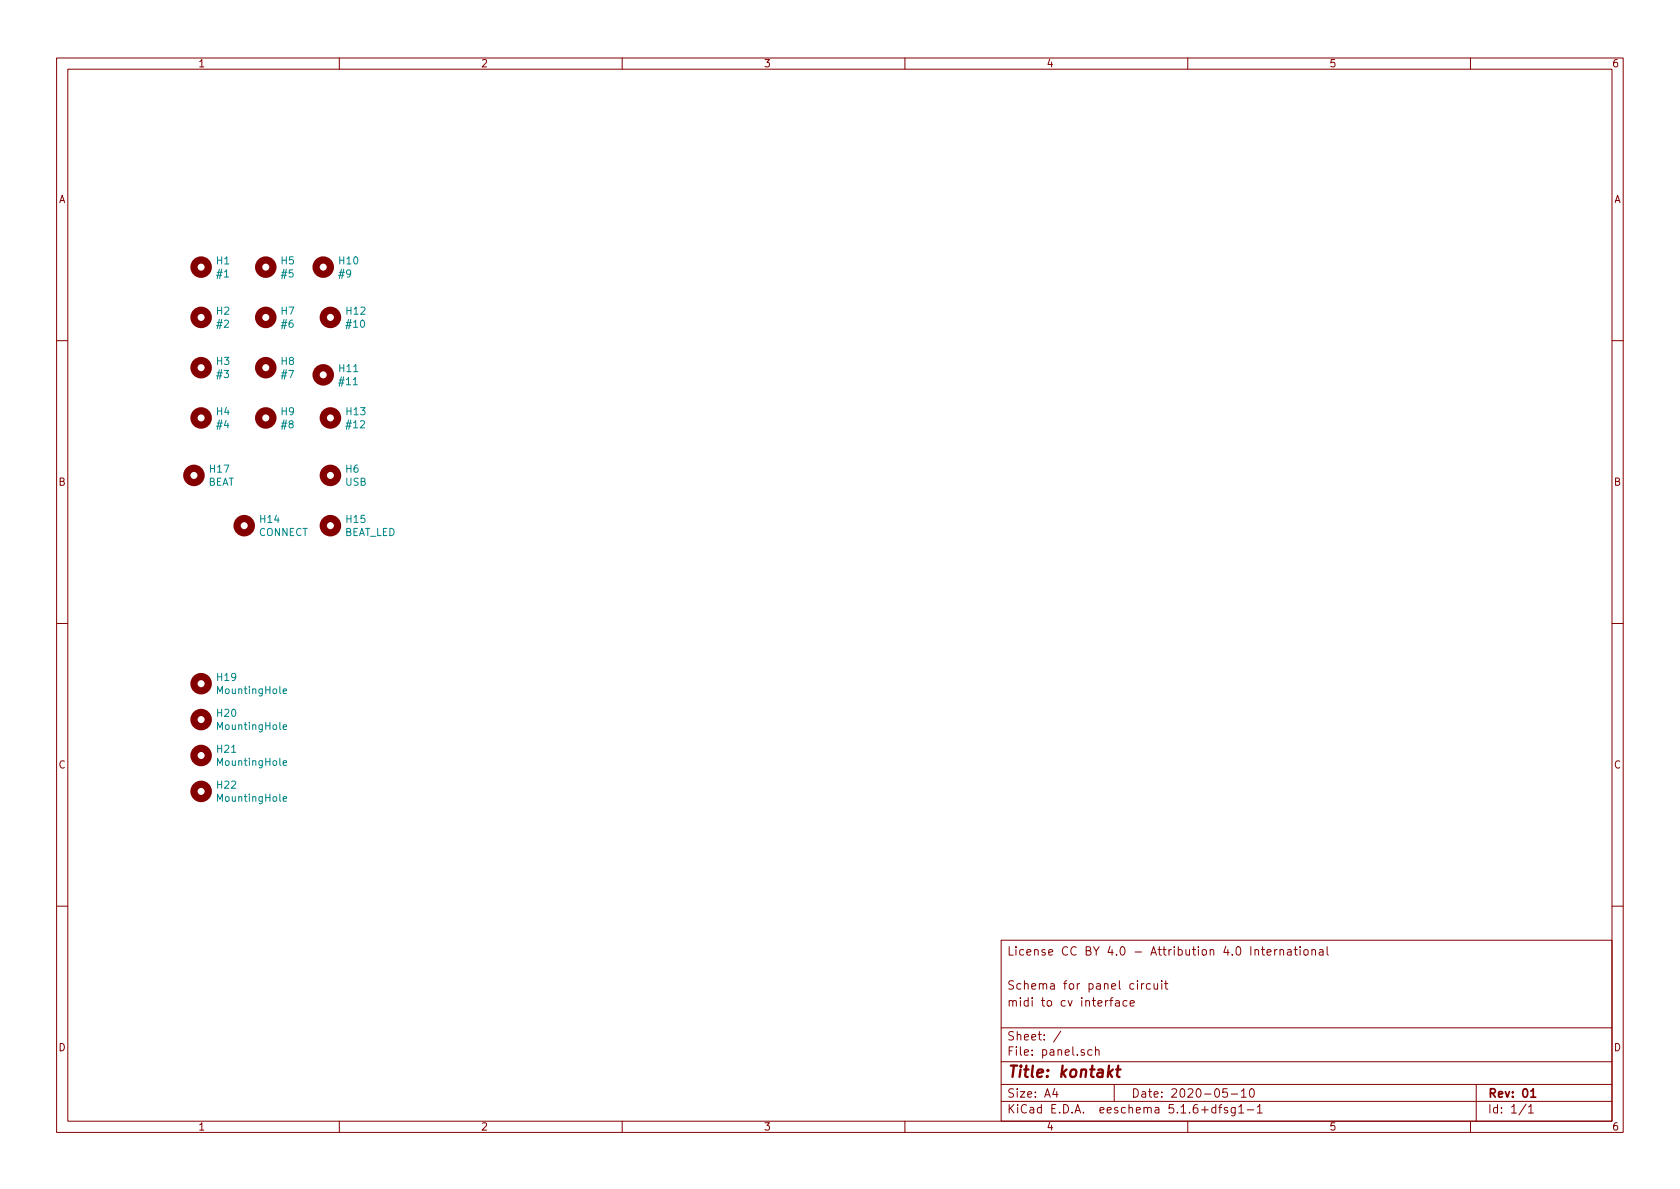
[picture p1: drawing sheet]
<svg xmlns="http://www.w3.org/2000/svg" width="297mm" height="210mm" viewBox="0 0 297 210" stroke-linecap="round" stroke-linejoin="round" font-family="sans-serif">
<g fill="none" stroke="#840000" stroke-width=".18">
<path d="M10 10.3h277v189.9h-277zM12 12.2h273v186.1h-273zM60 10.3v1.9M110 10.3v1.9M160 10.3v1.9M210 10.3v1.9M260 10.3v1.9M10 60.2h2M285 60.2h2M10 110.3h2M285 110.3h2M10 160.2h2"/>
<path d="M177 166.3h108v32h-108zM196.2 176.9h.6M196.8 176.4l-.3 .1-.1 .2v1.2M197.3 177h.5l.1 .9M197.9 177.3l-.5 .1-.2 .2 .2 .3 .5-.1M199.3 177l-.5-.1-.2 .3 .1 .6h.6M199.8 177.4l.8-.1-.1-.3-.4-.1-.3 .2 .1 .7h.6M201.1 173.4v.2M201.1 173.9v1M201.8 173.9v1M202.3 173.9l-.5 .3M203.4 174l-.4-.1-.3 .3 .1 .6h.6"/>
<path d="M204 173.9v.8a.37 .37 0 0 0 .7 .1M204.7 173.9v1M205.4 173.4v.2M205.4 173.9v1M205.9 173.9h.6M206.1 173.4v1.3l.4 .2M223 167.9h.6M223.2 167.4v1.3l.4 .2M224 168.4l.7-.1v-.3l-.5-.1-.2 .2 .1 .7h.6M225.4 167.9v1M225.8 167.9l-.4 .3M226.3 168l.2-.1 .4 .1v.9"/>
<path d="M226.3 167.9v1M227.7 168h.5l.1 .9M228.3 168.3h-.5l-.2 .2 .2 .4 .5-.1M228.8 167.9h.6M229 167.4v1.3l.4 .2M229.9 167.4v.2M229.9 167.9v1M230.6 168l.2-.1 .4 .1v.8l-.2 .1-.4-.1zM232 168l.2-.1 .3 .1 .1 .9M232 167.9v1M233.3 168h.6v.9M233.9 168.3h-.4l-.3 .2 .3 .4 .4-.1"/>
<path d="M234.6 167.4v1.3l.3 .2M285 160.2h2M60 198.3v1.9M110 198.3v1.9M160 198.3v1.9M177 194.8h108M177 191.8h108M177 187.8h108M177 181.8h108M186.5 192.5l-.4 1h1M186.8 193v1M187.6 182.3l-1.3 2"/>
<path d="M193.1 185.7l-.5-.1-.3 .3 .1 .6 .2 .1 .5-.1M193.7 185.7l.2-.1 .4 .1v.9M193.7 185.1v1.5M197 191.8v3M210 198.3v1.9M215 195.9l-.5-.1-.3 .3 .1 .6 .2 .1 .5-.1M215 195.3v1.5M215.5 195.8h.5M216 195.3l-.3 .2v1.3M217 192.5h-.7l-.1 .7 .2-.1 .5 .1 .1 .2v.5l-.2 .1-.6-.1M217 195.9l-.3-.1-.2 .2v.3l.5 .1v.3h-.5M217.7 193.5h1.1"/>
<path d="M218.4 195.8v1.2l-.3 .3h-.3M218.4 195.9l-.4-.1-.3 .3 .1 .6h.6M219 195.8l.5-.5v1.5M219 196.8h.9M219.5 193l.4-.5v1.5M219.5 194h.8M220.5 196.3h1.2M221.1 192.6l.2-.1a.8 .8 0 0 1 .5 .8 .8 .8 0 0 1-.5 .7 1 1 0 0 1-.2-1.4zM222.3 195.8l.4-.5v1.5M222.3 196.8h.9M260 198.3v1.9M261 191.8v6.5"/>
<path d="M269.8 195.2l-1.2 2M270.3 195.8l.4-.5v1.5M270.3 196.8h.8"/>
</g>
<path d="M270.7 193l.4-.5v1.5M270.7 194h.8" fill="none" stroke="#840000" stroke-width=".3"/>
<path d="M196.8 189.1l-.9 .8M197.4 189.1h.7M197.7 188.4l-.2 1.8 .1 .1 .3 .1" fill="none" stroke="#840000" stroke-width=".41"/>
<g fill="none" stroke="#840000" stroke-width="1.3">
<circle cx="35.6" cy="56.1" r="1.27"/>
<circle cx="35.6" cy="47.2" r="1.27"/>
<circle cx="47" cy="47.2" r="1.27"/>
<circle cx="47" cy="56.1" r="1.27"/>
<circle cx="57.1" cy="47.2" r="1.27"/>
<circle cx="58.4" cy="56.1" r="1.27"/>
<circle cx="35.6" cy="73.9" r="1.27"/>
<circle cx="35.6" cy="65" r="1.27"/>
<circle cx="47" cy="65" r="1.27"/>
<circle cx="47" cy="73.9" r="1.27"/>
<circle cx="57.1" cy="66.3" r="1.27"/>
<circle cx="58.4" cy="73.9" r="1.27"/>
<circle cx="34.3" cy="84.1" r="1.27"/>
<circle cx="43.2" cy="93" r="1.27"/>
<circle cx="58.4" cy="93" r="1.27"/>
<circle cx="58.4" cy="84.1" r="1.27"/>
<circle cx="35.6" cy="120.9" r="1.27"/>
<circle cx="35.6" cy="127.2" r="1.27"/>
<circle cx="35.6" cy="133.6" r="1.27"/>
<circle cx="35.6" cy="139.9" r="1.27"/>
</g>
<path d="M50.1 134.9l.6-.1-.1-.2-.3-.1-.2 .2v.6h.5M50.1 128.6l.6-.1-.1-.3h-.3l-.2 .1v.7h.5M50.1 122.2l.6-.1-.1-.2-.3-.1-.2 .2v.6h.5M50.1 141.3l.6-.1-.1-.3h-.3l-.2 .1v.7h.5" fill="none" stroke="#008484" stroke-width=".18"/>
<text font-size="2.8" fill="#840000" x="178" y="190.5">Title: kontakt</text>
<g font-size="2.1" fill="#840000">
<text x="178" y="169">License CC BY 4.0 - Attribution 4.0 International</text>
<text x="178" y="178">midi to cv interface</text>
<text x="178" y="175">Schema for panel circuit</text>
<text x="178" y="184">Sheet: /</text>
<text x="178" y="186.7">File: panel.sch</text>
<text x="178" y="196.9">KiCad E.D.A. eeschema 5.1.6+dfsg1-1</text>
<text x="178" y="194.1">Size: A4</text>
<text x="200" y="194.1">Date: 2020-05-10</text>
<text x="263" y="194.1">Rev: 01</text>
<text x="263" y="196.9">Id: 1/1</text>
</g>
<g font-size="1.8" fill="#840000">
<text x="35" y="11.9">1</text>
<text x="85" y="11.9">2</text>
<text x="135" y="11.9">3</text>
<text x="185" y="11.9">4</text>
<text x="235" y="11.9">5</text>
<text x="285" y="11.9">6</text>
<text x="10.4" y="35.9">A</text>
<text x="285.4" y="35.9">A</text>
<text x="10.4" y="85.9">B</text>
<text x="285.4" y="85.9">B</text>
<text x="10.4" y="135.9">C</text>
<text x="285.4" y="135.9">C</text>
<text x="10.4" y="185.9">D</text>
<text x="285.4" y="185.9">D</text>
<text x="35" y="199.9">1</text>
<text x="85" y="199.9">2</text>
<text x="135" y="199.9">3</text>
<text x="185" y="199.9">4</text>
<text x="235" y="199.9">5</text>
<text x="285" y="199.9">6</text>
</g>
<g font-size="1.8" fill="#008484">
<text x="38.3" y="46.8">H1</text>
<text x="49.8" y="46.8">H5</text>
<text x="60" y="46.8">H10</text>
<text x="38.5" y="49.1">#1</text>
<text x="49.9" y="49.1">#5</text>
<text x="60" y="49.1">#9</text>
<text x="38.3" y="55.6">H2</text>
<text x="38.5" y="58">#2</text>
<text x="49.8" y="55.6">H7</text>
<text x="49.9" y="58">#6</text>
<text x="61.3" y="55.6">H12</text>
<text x="61.4" y="58">#10</text>
<text x="38.3" y="64.5">H3</text>
<text x="49.8" y="64.5">H8</text>
<text x="60" y="65.8">H11</text>
<text x="38.5" y="66.8">#3</text>
<text x="49.9" y="66.8">#7</text>
<text x="60.1" y="68.1">#11</text>
<text x="38.3" y="73.4">H4</text>
<text x="38.5" y="75.7">#4</text>
<text x="49.8" y="73.4">H9</text>
<text x="49.9" y="75.7">#8</text>
<text x="61.3" y="73.4">H13</text>
<text x="61.4" y="75.7">#12</text>
<text x="37.2" y="83.6">H17</text>
<text x="61.2" y="83.6">H6</text>
<text x="36.7" y="85.9">BEAT</text>
<text x="61.1" y="85.9">USB</text>
<text x="45.7" y="94.8">CONNECT</text>
<text x="46.1" y="92.5">H14</text>
<text x="60.8" y="94.8">BEAT_LED</text>
<text x="61.3" y="92.5">H15</text>
<text x="38.4" y="120.4">H19</text>
<text x="38.7" y="122.7">MountingHole</text>
<text x="38.4" y="126.8">H20</text>
<text x="38.7" y="129.1">MountingHole</text>
<text x="38.4" y="133.1">H21</text>
<text x="38.7" y="135.4">MountingHole</text>
<text x="38.4" y="139.5">H22</text>
<text x="38.7" y="141.8">MountingHole</text>
</g>
</svg>
